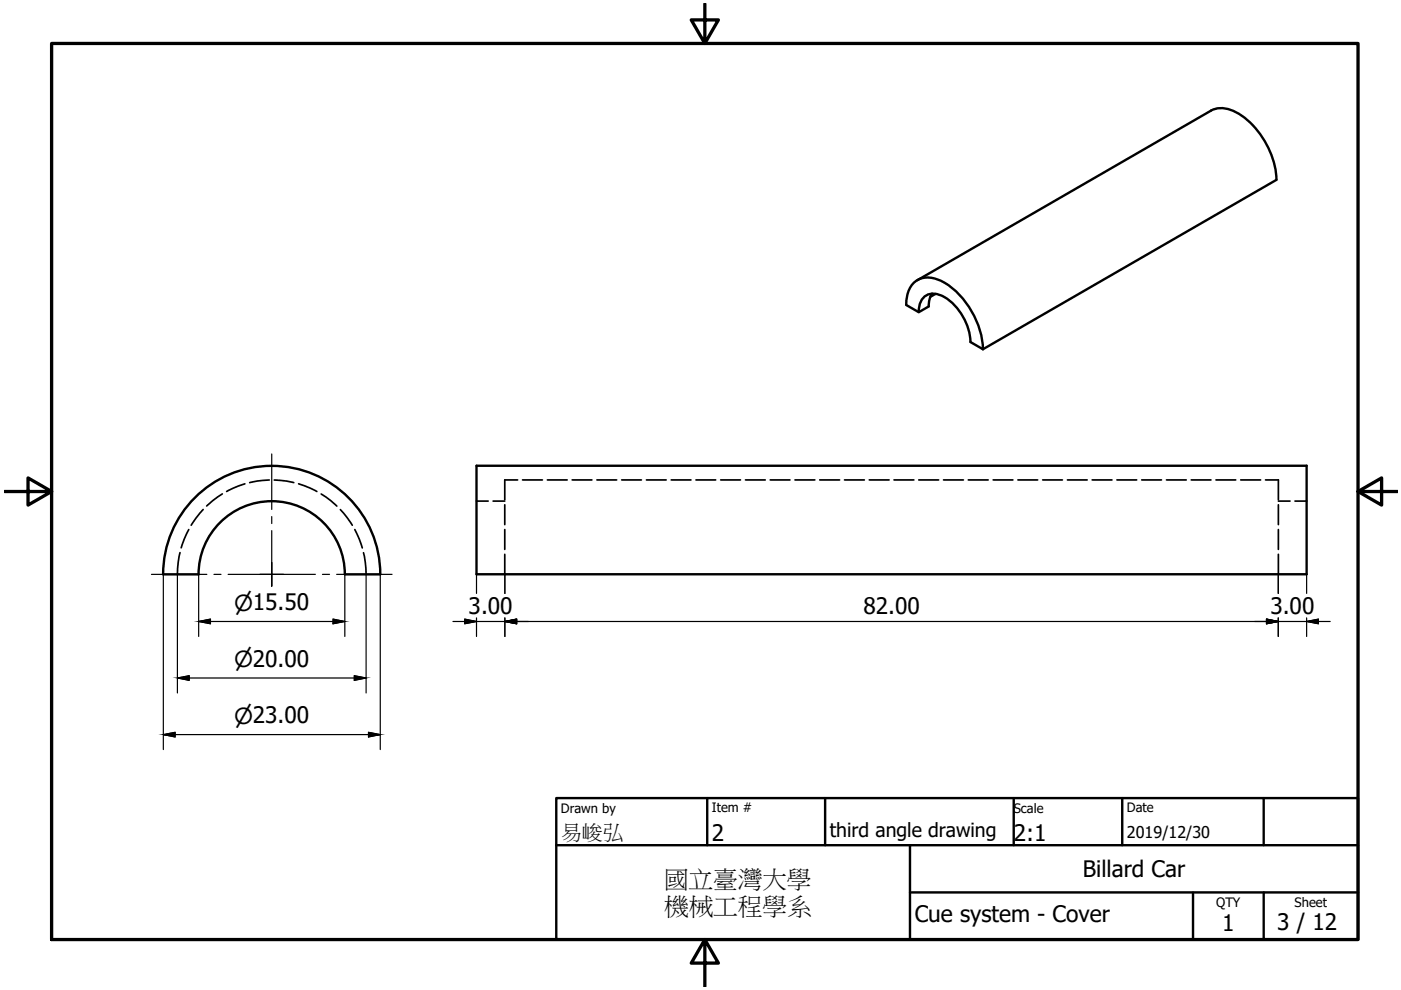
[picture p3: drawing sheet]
<svg xmlns="http://www.w3.org/2000/svg" width="297mm" height="210mm" viewBox="0 0 297 210" stroke-linecap="round" stroke-linejoin="round" font-family="sans-serif">
<!-- layer: Visible (ISO) -->
<path d="M194.5 59.4l62.2-35.9a5.8 5.8 0 0 1 6.1 .7 18.1 18.1 0 0 1 7.8 13.9l-62.2 35.9M194.8 66.2a3.4 3.4 0 0 1 2.9-3.9 8.3 8.3 0 0 1 6.2 4.3 11.5 11.5 0 0 1 1.9 5.9l2.6 1.5M197.6 62.3l-.5 1.2-.2 1.5-2.1 1.2-2.6-1.5a5.4 5.4 0 0 1 3.1-5.7 7 7 0 0 1 6 1.6 18.2 18.2 0 0 1 7.1 13.4M198.3 62.3l-1 .6M101 98.7h176v23.1h-176zM34.6 121.8a23 23 0 0 1 23-23 23 23 0 0 1 23 23M34.6 121.8h7.5M42.1 121.8a15.5 15.5 0 0 1 15.5-15.5 15.5 15.5 0 0 1 15.5 15.5M73.1 121.8h7.5" fill="none" stroke="#000" stroke-width=".51"/>
<!-- layer: Hidden (ISO) -->
<g fill="none" stroke="#000" stroke-width=".36">
<path d="M38.2 117.2l-.4 2-.2 2.6M40 112.3l-.9 2-.7 1.8M43.1 108l-2.6 3.4M47.1 104.7l-2 1.4-1.3 1.2M51.9 102.6l-2.4 .9-1.5 .7M57.1 101.8l-2.7 .2-1.5 .3M58.1 101.8l2.7 .2 1.5 .3M63.3 102.6l2.4 .9 1.5 .7M68.1 104.7l2 1.4 1.3 1.2M72.2 108l1.4 1.8 1.1 1.6M75.2 112.3l1 2 .6 1.9M77.1 117.2l.3 2 .2 2.6"/>
<path d="M101 106.2h2.5M104.5 106.2h2.5M107 107v4.2M107 112.3v4.2M107 117.5v4.3M109.7 101.8h-2.7v4.2M110.8 101.8h4.2M116.1 101.8h4.1M121.3 101.8h4.2M126.6 101.8h4.1M131.8 101.8h4.2M137.1 101.8h4.1"/>
<path d="M142.3 101.8h4.2M147.6 101.8h4.1M152.8 101.8h4.2M158.1 101.8h4.1M163.3 101.8h4.2M168.6 101.8h4.2M173.8 101.8h4.2M179 101.8h4.3M184.3 101.8h4.2M189.5 101.8h4.3M194.8 101.8h4.2M200 101.8h4.3"/>
<path d="M205.3 101.8h4.2M210.6 101.8h4.2M215.8 101.8h4.2M221.1 101.8h4.2M226.3 101.8h4.2M231.6 101.8h4.2M236.8 101.8h4.2M242.1 101.8h4.2M247.3 101.8h4.2M252.6 101.8h4.2M257.8 101.8h4.2M263.1 101.8h4.2"/>
<path d="M268.3 101.8h2.7v4.2M271 106.2h2.5M271 107v4.2M271 112.3v4.2M271 117.5v4.3M274.6 106.2h2.4"/>
</g>
<!-- layer: Center Mark (ISO) -->
<path d="M57.6 96.3v11.7M57.6 112.5v9.3v-2.5M57.6 109.5v1.5M32.1 121.8h11.8M45.4 121.8h1.5M48.4 121.8h9.2h-2.5M57.6 121.8v2.5v-2.5M60.1 121.8h-2.5h9.3M68.4 121.8h1.5M71.4 121.8h11.7" fill="none" stroke="#000" stroke-width=".25"/>
<!-- layer: Border (ISO) -->
<path d="M10.9 9.2h277v190h-277zM149.4 .8v8.4l-2.8-5h5.7l-2.9 5M1 104.2h9.9l-5-2.9v5.8l5-2.9M287.9 104.2l5 2.9v-5.8l-5 2.9h8.4M149.4 199.2l2.9 5h-5.7l2.8-5v10" fill="none" stroke="#000" stroke-width=".7"/>
<!-- layer: Title (ISO) -->
<path d="M117.9 169.2h170v30h-170zM117.9 179.2h170M149.9 169.2v10M174.9 169.2v10M192.9 179.2v20M214.9 169.2v10M237.9 169.2v10M267.9 169.2v10M192.9 189.2h95M252.9 189.2v10M267.9 189.2v10" fill="none" stroke="#000" stroke-width=".51"/>
<!-- layer: Dimension (ISO) -->
<g fill="none" stroke="#000" stroke-width=".25">
<path d="M34.6 121.9v37M37.6 121.9v25M42.1 131.8l2.5 .5v-1l-2.5 .5h31l-2.5 .5v-1l2.5 .5M42.1 121.9v13M73.1 121.9v13M77.6 121.9v25M80.6 121.9v37M96 131.8h5l-2.5 .5v-1l2.5 .5h6l2.5 .5v-1l-2.5 .5h164l-2.5 .5v-1l2.5 .5h6l2.5 .5v-1l-2.5 .5h5M101 121.8v4M101 131v3.9M107 121.8v4M107 131v3.9"/>
<path d="M271 121.8v4M271 131v3.9M277 121.8v4M277 131v3.9M34.6 155.8l2.5 .5v-1l-2.5 .5h46l-2.5 .5v-1l2.5 .5M37.6 143.7l2.5 .6v-1l-2.5 .4h40l-2.5 .6v-1l2.5 .4"/>
</g>
<g fill="#000" stroke="#000" stroke-width=".21">
<path d="M42.1 131.8l2.5-.5v.5zM42.1 131.8l2.5 .5v-.5z"/>
<path d="M70.6 131.3l2.5 .5h-2.5zM70.6 131.8v.5l2.5-.5z"/>
<path d="M98.5 131.3l2.5 .5h-2.5zM98.5 131.8v.5l2.5-.5z"/>
<path d="M107 131.8l2.5-.5v.5zM107 131.8l2.5 .5v-.5z"/>
<path d="M107 131.8l2.5-.5v.5zM107 131.8l2.5 .5v-.5z"/>
<path d="M268.5 131.3l2.5 .5h-2.5zM268.5 131.8v.5l2.5-.5z"/>
<path d="M268.5 131.3l2.5 .5h-2.5zM268.5 131.8v.5l2.5-.5z"/>
<path d="M277 131.8l2.5-.5v.5zM277 131.8l2.5 .5v-.5z"/>
<path d="M34.6 155.8l2.5-.5v.5zM34.6 155.8l2.5 .5v-.5z"/>
<path d="M37.6 143.7l2.5-.4v.4zM37.6 143.7l2.5 .6v-.6z"/>
<path d="M75.1 143.3l2.5 .4h-2.5zM75.1 143.7v.6l2.5-.6z"/>
<path d="M78.1 155.3l2.5 .5h-2.5zM78.1 155.8v.5l2.5-.5z"/>
</g>
<g font-size="5.2">
<text x="140.8" y="188.1">國立臺灣大學</text>
<text x="140.8" y="193.9">機械工程學系</text>
</g>
<g font-size="4.8">
<text x="99.4" y="130.2">3.00</text>
<text x="183" y="130.2">82.00</text>
<text x="269.3" y="130.2">3.00</text>
<text x="150.9" y="178.2">2</text>
<text x="214.9" y="178.2">2:1</text>
<text x="229.6" y="186">Billard Car</text>
<text x="193.9" y="195.5">Cue system - Cover</text>
<text x="259.1" y="197.5">1</text>
<text x="270.8" y="197.2">3 / 12</text>
</g>
<g font-size="4.7">
<text x="49.6" y="129.5">⌀15.50</text>
<text x="49.6" y="141.5">⌀20.00</text>
<text x="49.6" y="153.5">⌀23.00</text>
</g>
<text font-size="4.5" x="118.9" y="177.8">易峻弘</text>
<text font-size="4.1" x="175.9" y="177.4">third angle drawing</text>
<text font-size="3.4" x="238.9" y="177.7">2019/12/30</text>
<g font-size="2.8">
<text x="118.9" y="172.3">Drawn by</text>
<text x="150.9" y="172.2">Item #</text>
<text x="214.9" y="172.3">Scale</text>
<text x="238.9" y="172.2">Date</text>
<text x="257.9" y="192.2">QTY</text>
<text x="274.5" y="192.3">Sheet</text>
</g>
</svg>
